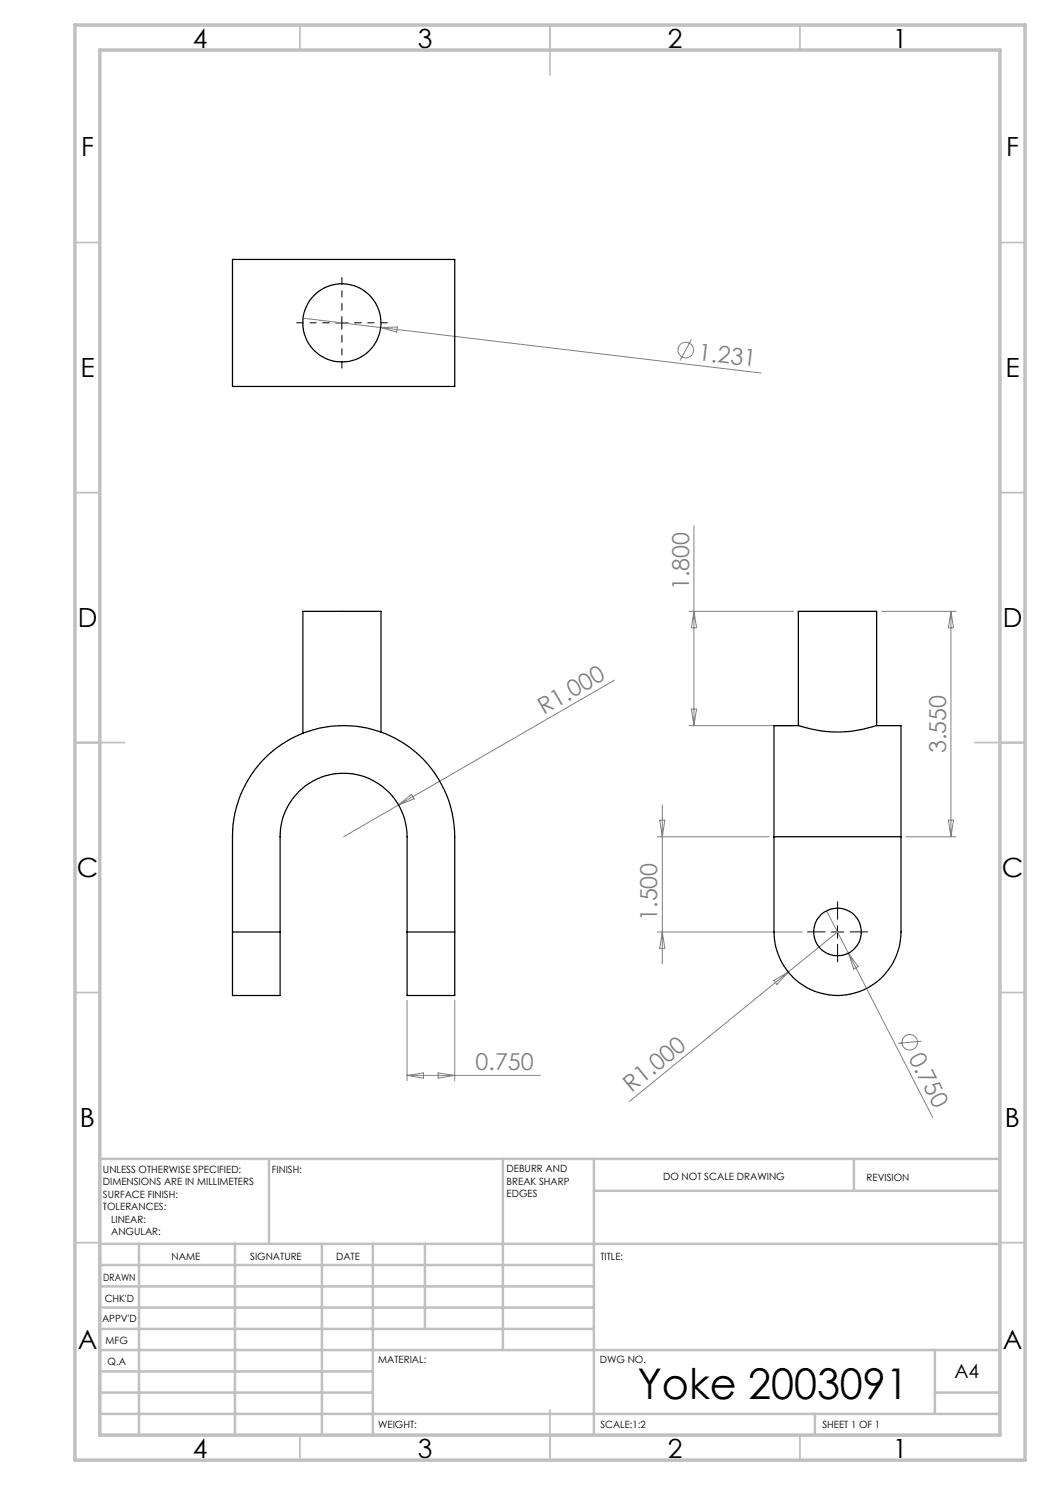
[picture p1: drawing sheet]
<svg xmlns="http://www.w3.org/2000/svg" width="210mm" height="297mm" viewBox="0 0 210 297" stroke-linecap="round" stroke-linejoin="round" font-family="sans-serif">
<g fill="none" stroke="#808080" stroke-width=".2">
<path d="M60.6 63.6l91.6 11M76.1 65.5l3.4-.1-.2 1zM138.3 67.9l-2.3 4.2M138.8 105.2v39.9M122.9 136l-43.2 25M137.8 122.3h20.9M138.8 122.3l.5 3.3h-1zM176.3 122.3h14.9M190.2 122.3v45.1M190.2 122.3l.5 3.3h-1zM137.8 145.1h20.9M138.3 141.8h1l-.5 3.3z"/>
<path d="M79.7 161l-11 6.4M79.7 161l2.6-2.1 .5 .9zM131.4 167.4h22.4M131.9 164h1.1l-.5 3.4zM132.5 161v31.8M181.2 167.4h10M189.7 164h1l-.5 3.4zM131.4 186.4h29.1M132.5 186.4l.5 3.3h-1.1zM154.8 196.1l2.9-1.7-2.3 2.5zM157.7 194.4l-31.8 25.9M165.3 182.2l4.4 8.4"/>
<path d="M167.5 186.4l-9.8 8M169.7 190.6l16.8 32.9M169.7 190.6l1.9 2.7-.9 .5zM81.4 200.1v16M81.4 215.1h26.7M81.4 215.1l3.3-.5v1zM87.6 214.6l3.3 .5-3.3 .5zM90.9 200.1v16M184.3 208.2l-4.7 .5"/>
<circle cx="137.2" cy="70" r="1.55"/>
<circle cx="182" cy="208.5" r="1.55"/>
</g>
<path d="M165 186.4h-3.5M167.5 183.9v-3.5M167.5 188.9v3.5M170 186.4h3.5" fill="none" stroke="#000" stroke-width=".2" stroke-dasharray="15.2 1.3 1.3 1.3"/>
<path d="M65.9 64.6h-6.6M68.4 62.1v-6.6M68.4 67.1v6.5M70.9 64.6h6.6" fill="none" stroke="#000" stroke-width=".2" stroke-dasharray="15.2 1.3 1.3 1.3" stroke-dashoffset="13.9"/>
<path d="M67.1 64.6h2.5M68.4 63.3v2.5M166.3 186.4h2.4M167.5 185.1v2.5" fill="none" stroke="#000" stroke-width=".2"/>
<g fill="none" stroke="#c0c0c0" stroke-width=".35">
<path d="M60 5v5M110 5v10M160 5v5M15 48.5h5M200 48.5h5M15 98.5h5M200 98.5h5M15 148.5h10M195 148.5h10M15 198.5h5M200 198.5h5M15 248.5h5"/>
<path d="M200 248.5h5M60 287v5M110 282v10M160 287v5"/>
</g>
<g fill="none" stroke="#c0c0c0" stroke-width=".5">
<path d="M53.8 231.8v17M100.6 231.8v38.2M118.8 231.8v55.2M118.8 238.2h81.2M170.8 231.8v6.4M200 231.8h-180v55.2M20 248.8h180M20 257.3h98.8M20 253h98.8M27.8 248.8v38.2M47 248.8v38.2M64.4 248.8v38.2"/>
<path d="M74.6 248.8v38.2M85 248.8v17M20 265.8h98.8M20 261.5h98.8M20 278.5h54.6M20 274.3h54.6M20 270h180M187 278.5h13M187 270v12.8M20 282.8h180M163 282.8v4.2"/>
</g>
<path d="M15 5h190v287h-190zM20 10h180v277h-180z" fill="none" stroke="#c0c0c0" stroke-width=".7"/>
<g fill="none" stroke="#000" stroke-width=".25">
<path d="M46.5 51.9h44.4v25.4h-44.4zM76.2 146.4v-24.1h-15.6v24.3M159.7 145.1v-22.8h15.6v22.8M154.8 167.4v-22.3h4.9a24.4 24.4 0 0 0 15.6 0h4.9v22.3M154.8 167.4v19a12.7 12.7 0 0 0 12.7 12.7 12.7 12.7 0 0 0 12.7-12.7v-19M154.8 167.4h25.4M46.5 186.4v12.7h9.5v-12.7M46.5 186.4v-19a22.2 22.2 0 0 1 22.2-22.3 22.2 22.2 0 0 1 22.2 22.3v19M46.5 186.4h9.5M56 186.4v-19a12.7 12.7 0 0 1 12.7-12.7 12.7 12.7 0 0 1 12.7 12.7v19M81.4 186.4v12.7h9.5v-12.7M81.4 186.4h9.5"/>
<circle cx="68.4" cy="64.6" r="7.8"/>
<circle cx="167.5" cy="186.4" r="4.8"/>
</g>
<text font-size="8.5" x="127.5" y="279.7">Yoke 2003091</text>
<g font-size="5.3">
<text x="38.5" y="9.5">4</text>
<text x="83.5" y="9.5">3</text>
<text x="133.6" y="9.5">2</text>
<text x="178.6" y="9.5">1</text>
<text x="16.2" y="31.2">F</text>
<text x="201.2" y="31.2">F</text>
<text x="16.1" y="75.5">E</text>
<text x="201.1" y="75.5">E</text>
<text x="15.5" y="125.5">D</text>
<text x="200.5" y="125.5">D</text>
<text x="15.4" y="175.5">C</text>
<text x="200.4" y="175.5">C</text>
<text x="16" y="225.5">B</text>
<text x="201" y="225.5">B</text>
<text x="15.5" y="269.7">A</text>
<text x="200.5" y="269.7">A</text>
<text x="38.5" y="291.5">4</text>
<text x="83.5" y="291.5">3</text>
<text x="133.6" y="291.5">2</text>
<text x="178.6" y="291.5">1</text>
</g>
<g font-size="4.7" fill="#808080">
<text x="139.5" y="72" transform="rotate(7 139.5 72)">1.231</text>
<text x="137.8" y="118.1" transform="rotate(-90 137.8 118.1)">1.800</text>
<text x="108.8" y="143" transform="rotate(-30 108.8 143)">R1.000</text>
<text x="189.2" y="150.7" transform="rotate(-90 189.2 150.7)">3.550</text>
<text x="131.5" y="184.2" transform="rotate(-90 131.5 184.2)">1.500</text>
<text x="95.1" y="214.1">0.750</text>
<text x="181.6" y="211.5" transform="rotate(63 181.6 211.5)">0.750</text>
<text x="126.3" y="218.7" transform="rotate(-39 126.3 218.7)">R1.000</text>
</g>
<text font-size="3.9" x="190.9" y="275.5">A4</text>
<g font-size="2">
<text x="20.6" y="234.6">UNLESS OTHERWISE SPECIFIED:</text>
<text x="20.6" y="237.1">DIMENSIONS ARE IN MILLIMETERS</text>
<text x="20.6" y="239.6">SURFACE FINISH:</text>
<text x="54.4" y="234.6">FINISH:</text>
<text x="101.3" y="234.5">DEBURR AND</text>
<text x="101.3" y="237">BREAK SHARP</text>
<text x="101.3" y="239.5">EDGES</text>
<text x="132.6" y="236">DO NOT SCALE DRAWING</text>
<text x="173.3" y="236.2">REVISION</text>
<text x="20.6" y="242.1">TOLERANCES:</text>
<text x="22.2" y="244.6">LINEAR:</text>
<text x="22.2" y="247.1">ANGULAR:</text>
<text x="34.3" y="252">NAME</text>
<text x="50" y="251.9">SIGNATURE</text>
<text x="67.2" y="251.9">DATE</text>
<text x="120.1" y="251.9">TITLE:</text>
<text x="20.6" y="256.1">DRAWN</text>
<text x="20.9" y="260.3">CHK'D</text>
<text x="20.4" y="264.4">APPV'D</text>
<text x="21.1" y="268.8">MFG</text>
<text x="21.5" y="273">Q.A</text>
<text x="75.6" y="272.5">MATERIAL:</text>
<text x="120" y="272.5">DWG NO.</text>
<text x="75.6" y="285.5">WEIGHT:</text>
<text x="120.1" y="285.6">SCALE:1:2</text>
<text x="164.5" y="285.6">SHEET 1 OF 1</text>
</g>
</svg>
